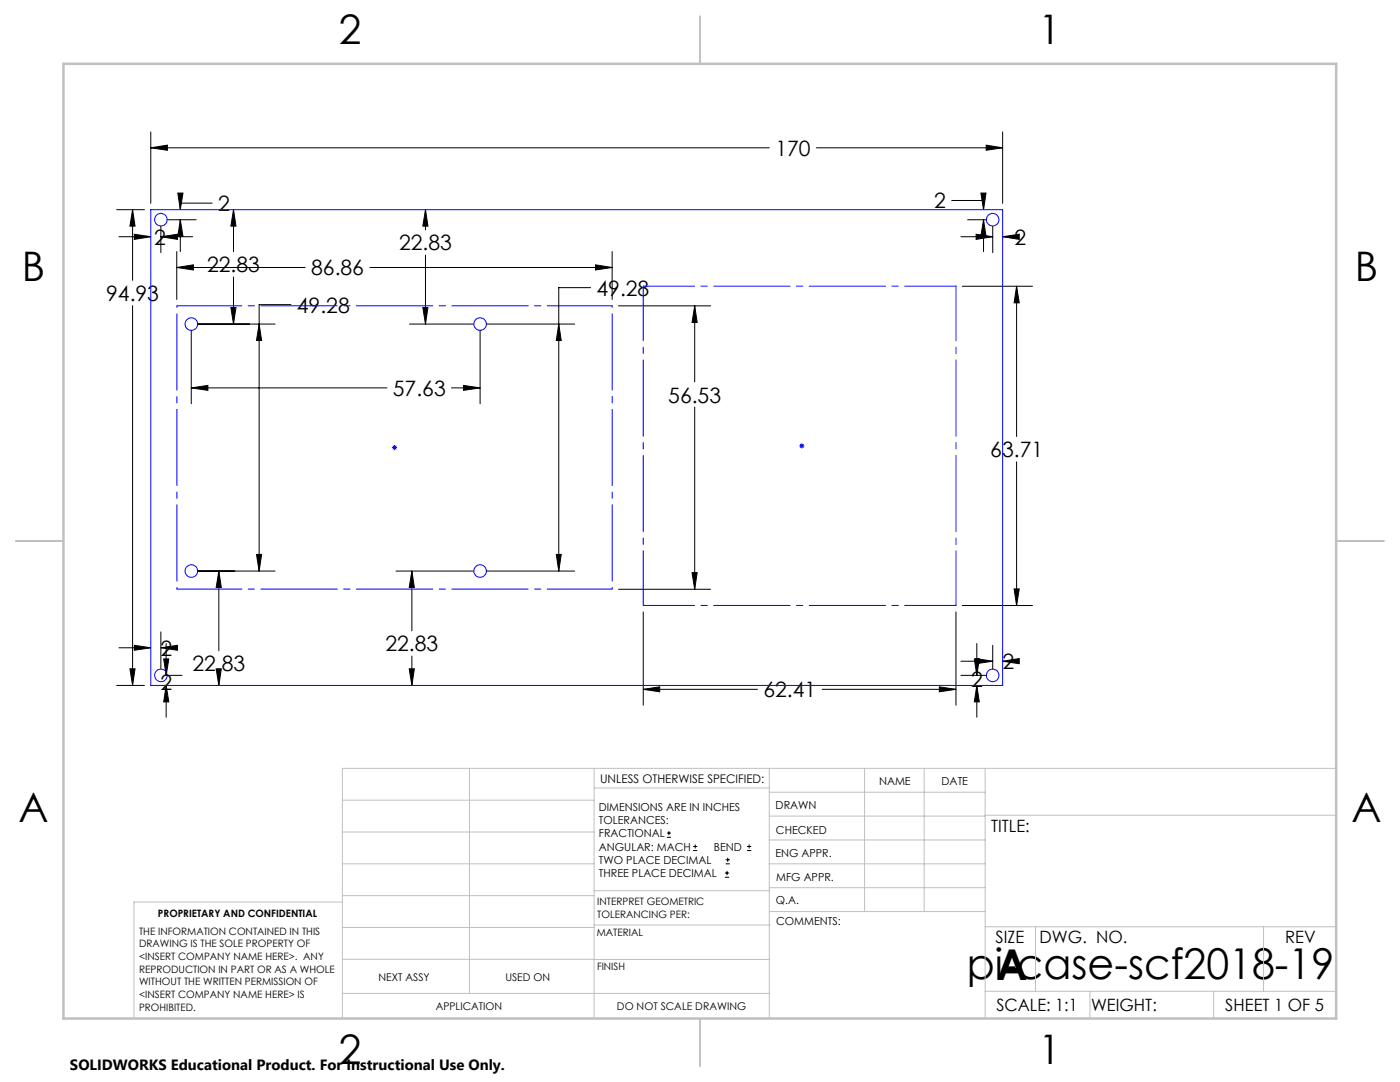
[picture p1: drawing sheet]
<svg xmlns="http://www.w3.org/2000/svg" width="279mm" height="216mm" viewBox="0 0 279 216" stroke-linecap="round" stroke-linejoin="round" font-family="sans-serif">
<g fill="none" stroke="#000" stroke-width=".2">
<path d="M30.1 26.3v14.3M30.1 29.5h123.4M30.1 29.5l3.3-.5v1zM35.5 38.5h1l-.5 3.3zM162.9 29.5h37.2M195.8 38.5h1l-.5 3.3zM196.8 29l3.3 .5-3.3 .5zM200.1 26.3v14.3M23.3 41.8h5.5M23.7 47.2h6.4M26.5 41.8v14.2M26.5 41.8l.5 3.3h-1.1z"/>
<path d="M26.8 46.7l3.3 .5-3.3 .6zM32.1 45.1v5.3M32.1 47.2h6.4M32.1 47.2l3.3-.5v1.1zM33.4 43.9h5.8M35.3 50.2v9.6M35.3 53.4h25.6M35.3 53.4l3.3-.6v1.1zM36 43.9v6.3M36 43.9l.5 3.2h-1zM42.3 40.5h-6.3v1.3M46.6 41.8l.5 3.3h-1z"/>
<path d="M46.6 41.8v8.4M46.6 55.3v9.4M73.8 53.4h48.4M84.9 41.8l.5 3.3h-1zM84.9 41.8v4.1M84.9 50.9v13.8M117.9 57.4h-6.4v56.5M118.9 52.8l3.3 .6-3.3 .5zM122.2 50.2v9.6M189.9 40h6.4v1.8M191.8 47.2h6.3M192.1 57.1h14"/>
<path d="M193.1 43.9h3.7M194.8 46.7l3.3 .5-3.3 .6zM196.3 43.9l.5 3.2h-1zM196.3 43.9v6.3M198.1 45.1v5.3M200.1 47.2h1.2M200.1 47.2l3.3-.5v1.1zM202.9 57.1v30M202.9 57.1l.5 3.3h-1zM26.5 61v75.8M38.2 65.9v14.7M38.2 77.4h39"/>
<path d="M38.2 77.4l3.3-.5v1zM39.4 64.7h15.5M46.1 61.3h1l-.5 3.4zM51.7 64.7l.5 3.2h-1zM58.1 60.8h-6.4v53.1M81.7 64.7h12.8M84.4 61.3h1l-.5 3.4zM90.1 77.4h5.7M92.5 76.9l3.3 .5-3.3 .5zM95.8 65.9v14.7M97.1 64.7h17.6M111.5 64.7l.5 3.2h-1z"/>
<path d="M123.4 61h18.4M138.6 61v15.2M138.6 61l.5 3.3h-1zM138.6 81.2v36.4M202.9 92.1v28.7M39.4 113.9h15.5M43.7 113.9v16M43.7 113.9l.5 3.3h-1.1zM51.2 110.6h1l-.5 3.3zM79 113.9h15.5M82.2 113.9l.5 3.3h-1zM82.2 113.9v12"/>
<path d="M97.1 113.9h17.6M111 110.6h1l-.5 3.3zM123.4 117.6h18.4M138.1 114.3h1l-.5 3.3zM202.4 117.5h1l-.5 3.3zM23.3 136.8h5.5M23.7 129.3h6.4M25.9 133.5h1.1l-.5 3.3zM26.8 128.8l3.3 .5-3.3 .5zM32.1 126.1v7.4M32.1 129.3l3.3-.5v1zM32.1 129.3h.1"/>
<path d="M32.7 131.5h1l-.5 3.3zM33.2 128.4v6.4M33.2 136.8v6.3M33.2 136.8l.5 3.3h-1zM33.4 134.8h2.9M43.1 133.5h1.1l-.5 3.3zM43.7 134.9v1.9M81.7 133.5h1l-.5 3.3zM82.2 130.9v5.9M128.4 137.5l3.3-.4v.9zM128.4 122.1v18.6M128.4 137.5h22.8"/>
<path d="M164.1 137.5h26.7M187.5 137.1l3.3 .4-3.3 .5zM190.8 122.1v18.6M191.8 134.8h5M191.8 131.9h6.3M192.1 120.8h14M194.5 131.5h.9l-.5 3.3zM194.8 131.4l3.3 .5-3.3 .5zM194.9 128.4v6.4M194.9 136.8v6.3M194.9 136.8l.5 3.3h-.9zM198.1 128.8v4.7"/>
<path d="M200.1 131.9h.1M200.1 131.9l3.3-.5v1zM133.1 167.1h.8M133.1 166.2h.8M133.5 165.8v.9M138.3 169.7h.8M138.3 168.9h.8M138.7 168.5v.8M144.7 175h.8M144.7 174.2h.8M144.8 172.4h.9M144.8 171.6h.9"/>
<path d="M145.1 173.8v.8M145.2 171.1v.9M149.1 169.7h.8M149.1 168.9h.8M149.5 168.5v.8"/>
</g>
<g fill="none" stroke="#00f" stroke-width=".2">
<path d="M30.1 41.8h170v95h-170zM78.2 89.3h1M78.4 88.9l.7 .7M78.7 88.8v1M79.1 88.9l-.7 .7M159.5 89h1M159.7 88.6l.7 .7M160 88.5v1M160.4 88.6l-.7 .7"/>
<circle cx="32.1" cy="43.8" r="1.25"/>
<circle cx="198.1" cy="43.8" r="1.24"/>
<circle cx="38.2" cy="64.7" r="1.25"/>
<circle cx="95.8" cy="64.7" r="1.25"/>
<circle cx="38.2" cy="114" r="1.25"/>
<circle cx="95.8" cy="114" r="1.26"/>
<circle cx="32.1" cy="134.8" r="1.25"/>
<circle cx="198.1" cy="134.8" r="1.24"/>
</g>
<g fill="none" stroke="#c0c0c0" stroke-width=".2">
<path d="M68.3 159.7h50.3M93.7 153.3v44.9M118.6 153.3v49.9M118.6 157.2h34.9M153.5 153.3v49.9M153.5 158.1h43.1M172.5 153.3v28.6M184.4 153.3v28.6M196.6 153.3v49.9M266.7 153.3h-198.4v49.9M68.3 178.7h50.3M68.3 172.4h50.3"/>
<path d="M68.3 166h50.3M68.3 180h-41.6v23.2M118.6 177.7h35M153.5 167.6h43.1M153.5 162.8h43.1M153.5 172.4h43.1M153.5 177.1h43.1M196.6 162.7h70.1M68.3 198.2h85.2M68.3 191.4l85.2 .1M68.3 185.1h50.3M118.6 184.6h35"/>
<path d="M153.6 181.9h43M196.6 197.8h70.1M196.6 184.9h70.1M206.7 184.9v12.9M217.5 197.8v5.4M242.2 197.8v5.4M252.2 184.9v12.9"/>
</g>
<path d="M139.7 3.2v9.5M3.1 107.9h9.6M266.7 107.9h9.5M139.7 203.2v9.6" fill="none" stroke="#c0c0c0" stroke-width=".25"/>
<path d="M12.7 12.7h254v190.5h-254z" fill="none" stroke="#c0c0c0" stroke-width=".5"/>
<path d="M122.2 61h-86.9M122.2 117.5h-86.9" fill="none" stroke="#00f" stroke-width=".2" stroke-dasharray="15.2 1.3 1.3 1.3" stroke-dashoffset="2.3"/>
<path d="M35.3 117.5v-56.5M122.2 117.5v-56.5" fill="none" stroke="#00f" stroke-width=".2" stroke-dasharray="15.2 1.3 1.3 1.3" stroke-dashoffset="-1.6"/>
<path d="M128.4 57.1h62.4M128.4 120.8h62.4" fill="none" stroke="#00f" stroke-width=".2" stroke-dasharray="15.2 1.3 1.3 1.3" stroke-dashoffset="5"/>
<path d="M128.4 57.1v63.7M190.8 57.1v63.7" fill="none" stroke="#00f" stroke-width=".2" stroke-dasharray="15.2 1.3 1.3 1.3" stroke-dashoffset="4.3"/>
<path d="M26.5 41.8l.5 3.3h-1.1zM25.9 133.5h1.1l-.5 3.3zM30.1 29.5l3.3-.5v1zM196.8 29l3.3 .5-3.3 .5zM51.2 110.6h1l-.5 3.3zM51.7 64.7l.5 3.2h-1zM111 110.6h1l-.5 3.3zM111.5 64.7l.5 3.2h-1zM46.1 61.3h1l-.5 3.4zM46.6 41.8l.5 3.3h-1zM43.7 113.9l.5 3.3h-1.1zM43.1 133.5h1.1l-.5 3.3zM84.4 61.3h1l-.5 3.4zM84.9 41.8l.5 3.3h-1zM82.2 113.9l.5 3.3h-1zM81.7 133.5h1l-.5 3.3zM38.2 77.4l3.3-.5v1zM92.5 76.9l3.3 .5-3.3 .5zM202.9 57.1l.5 3.3h-1zM202.4 117.5h1l-.5 3.3zM128.4 137.5l3.3-.4v.9zM187.5 137.1l3.3 .4-3.3 .5zM118.9 52.8l3.3 .6-3.3 .5zM35.3 53.4l3.3-.6v1.1zM138.1 114.3h1l-.5 3.3zM138.6 61l.5 3.3h-1zM36 43.9l.5 3.2h-1zM35.5 38.5h1l-.5 3.3zM32.1 47.2l3.3-.5v1.1zM26.8 46.7l3.3 .5-3.3 .6zM32.1 129.3l3.3-.5v1zM26.8 128.8l3.3 .5-3.3 .5zM32.7 131.5h1l-.5 3.3zM33.2 136.8l.5 3.3h-1zM194.8 131.4l3.3 .5-3.3 .5zM200.1 131.9l3.3-.5v1zM194.5 131.5h.9l-.5 3.3zM194.9 136.8l.5 3.3h-.9zM194.8 46.7l3.3 .5-3.3 .6zM200.1 47.2l3.3-.5v1.1zM196.3 43.9l.5 3.2h-1zM195.8 38.5h1l-.5 3.3z" fill="#000"/>
<g font-size="8.5">
<text x="192.9" y="195.4">pi-case-scf2018-19</text>
<text x="198.9" y="195.5">A</text>
</g>
<g font-size="8.1">
<text x="67.6" y="8.9">2</text>
<text x="207.3" y="8.9">1</text>
<text x="4.4" y="56.2">B</text>
<text x="270.4" y="56.2">B</text>
<text x="3.7" y="164.1">A</text>
<text x="269.7" y="164.1">A</text>
<text x="67.6" y="212.4">2</text>
<text x="207.3" y="212.4">1</text>
</g>
<g font-size="4.2">
<text x="154.7" y="31.1">170</text>
<text x="186.4" y="41.6">2</text>
<text x="43.5" y="42.1">2</text>
<text x="30.7" y="48.8">2</text>
<text x="79.6" y="50">22.83</text>
<text x="202.5" y="48.8">2</text>
<text x="41.3" y="54.3">22.83</text>
<text x="62.1" y="55">86.86</text>
<text x="119" y="59">49.28</text>
<text x="21.2" y="60.1">94.93</text>
<text x="59.3" y="62.4">49.28</text>
<text x="78.4" y="79">57.63</text>
<text x="133.4" y="80.3">56.53</text>
<text x="197.6" y="91.2">63.71</text>
<text x="32" y="130.8">2</text>
<text x="76.9" y="130">22.83</text>
<text x="32" y="137.7">2</text>
<text x="38.4" y="134">22.83</text>
<text x="193.8" y="137.2">2</text>
<text x="200.1" y="133.5">2</text>
<text x="152.4" y="139.1">62.41</text>
</g>
<g font-size="3.4">
<text x="197.8" y="166">TITLE:</text>
<text x="198.7" y="188.1">SIZE</text>
<text x="207.5" y="188.1">DWG. NO.</text>
<text x="256.5" y="188.2">REV</text>
<text x="198.8" y="201.7">SCALE: 1:1</text>
<text x="217.7" y="201.8">WEIGHT:</text>
<text x="244.5" y="201.7">SHEET 1 OF 5</text>
</g>
<text font-size="3" x="14" y="213.5">SOLIDWORKS Educational Product. For Instructional Use Only.</text>
<text font-size="2.4" x="119.8" y="156.2">UNLESS OTHERWISE SPECIFIED:</text>
<g font-size="2.2">
<text x="119.5" y="161.8">DIMENSIONS ARE IN INCHES</text>
<text x="154.8" y="161.4">DRAWN</text>
<text x="175.4" y="156.6">NAME</text>
<text x="187.9" y="156.7">DATE</text>
<text x="119.5" y="164.4">TOLERANCES:</text>
<text x="119.5" y="167.1">FRACTIONAL</text>
<text x="154.9" y="166.3">CHECKED</text>
<text x="119.5" y="169.7">ANGULAR: MACH</text>
<text x="119.5" y="172.4">TWO PLACE DECIMAL</text>
<text x="142.5" y="169.7">BEND</text>
<text x="154.8" y="171">ENG APPR.</text>
<text x="119.5" y="175">THREE PLACE DECIMAL</text>
<text x="154.9" y="175.7">MFG APPR.</text>
<text x="154.9" y="180.4">Q.A.</text>
<text x="154.9" y="184.6">COMMENTS:</text>
</g>
<g font-size="2.1">
<text x="75.5" y="195.7">NEXT ASSY</text>
<text x="100.9" y="195.7">USED ON</text>
<text x="86.9" y="201.5">APPLICATION</text>
<text x="123.1" y="201.6">DO NOT SCALE DRAWING</text>
</g>
<g font-size="2">
<text x="31.5" y="182.9">PROPRIETARY AND CONFIDENTIAL</text>
<text x="119.2" y="180.6">INTERPRET GEOMETRIC</text>
<text x="119.2" y="183.1">TOLERANCING PER:</text>
<text x="27.8" y="186.5">THE INFORMATION CONTAINED IN THIS</text>
<text x="27.8" y="189">DRAWING IS THE SOLE PROPERTY OF</text>
<text x="27.8" y="191.6">&lt;INSERT COMPANY NAME HERE&gt;. ANY</text>
<text x="119.1" y="186.7">MATERIAL</text>
<text x="27.8" y="194.1">REPRODUCTION IN PART OR AS A WHOLE</text>
<text x="27.8" y="196.6">WITHOUT THE WRITTEN PERMISSION OF</text>
<text x="119.1" y="193.5">FINISH</text>
<text x="27.8" y="199.1">&lt;INSERT COMPANY NAME HERE&gt; IS</text>
<text x="27.8" y="201.7">PROHIBITED.</text>
</g>
</svg>
